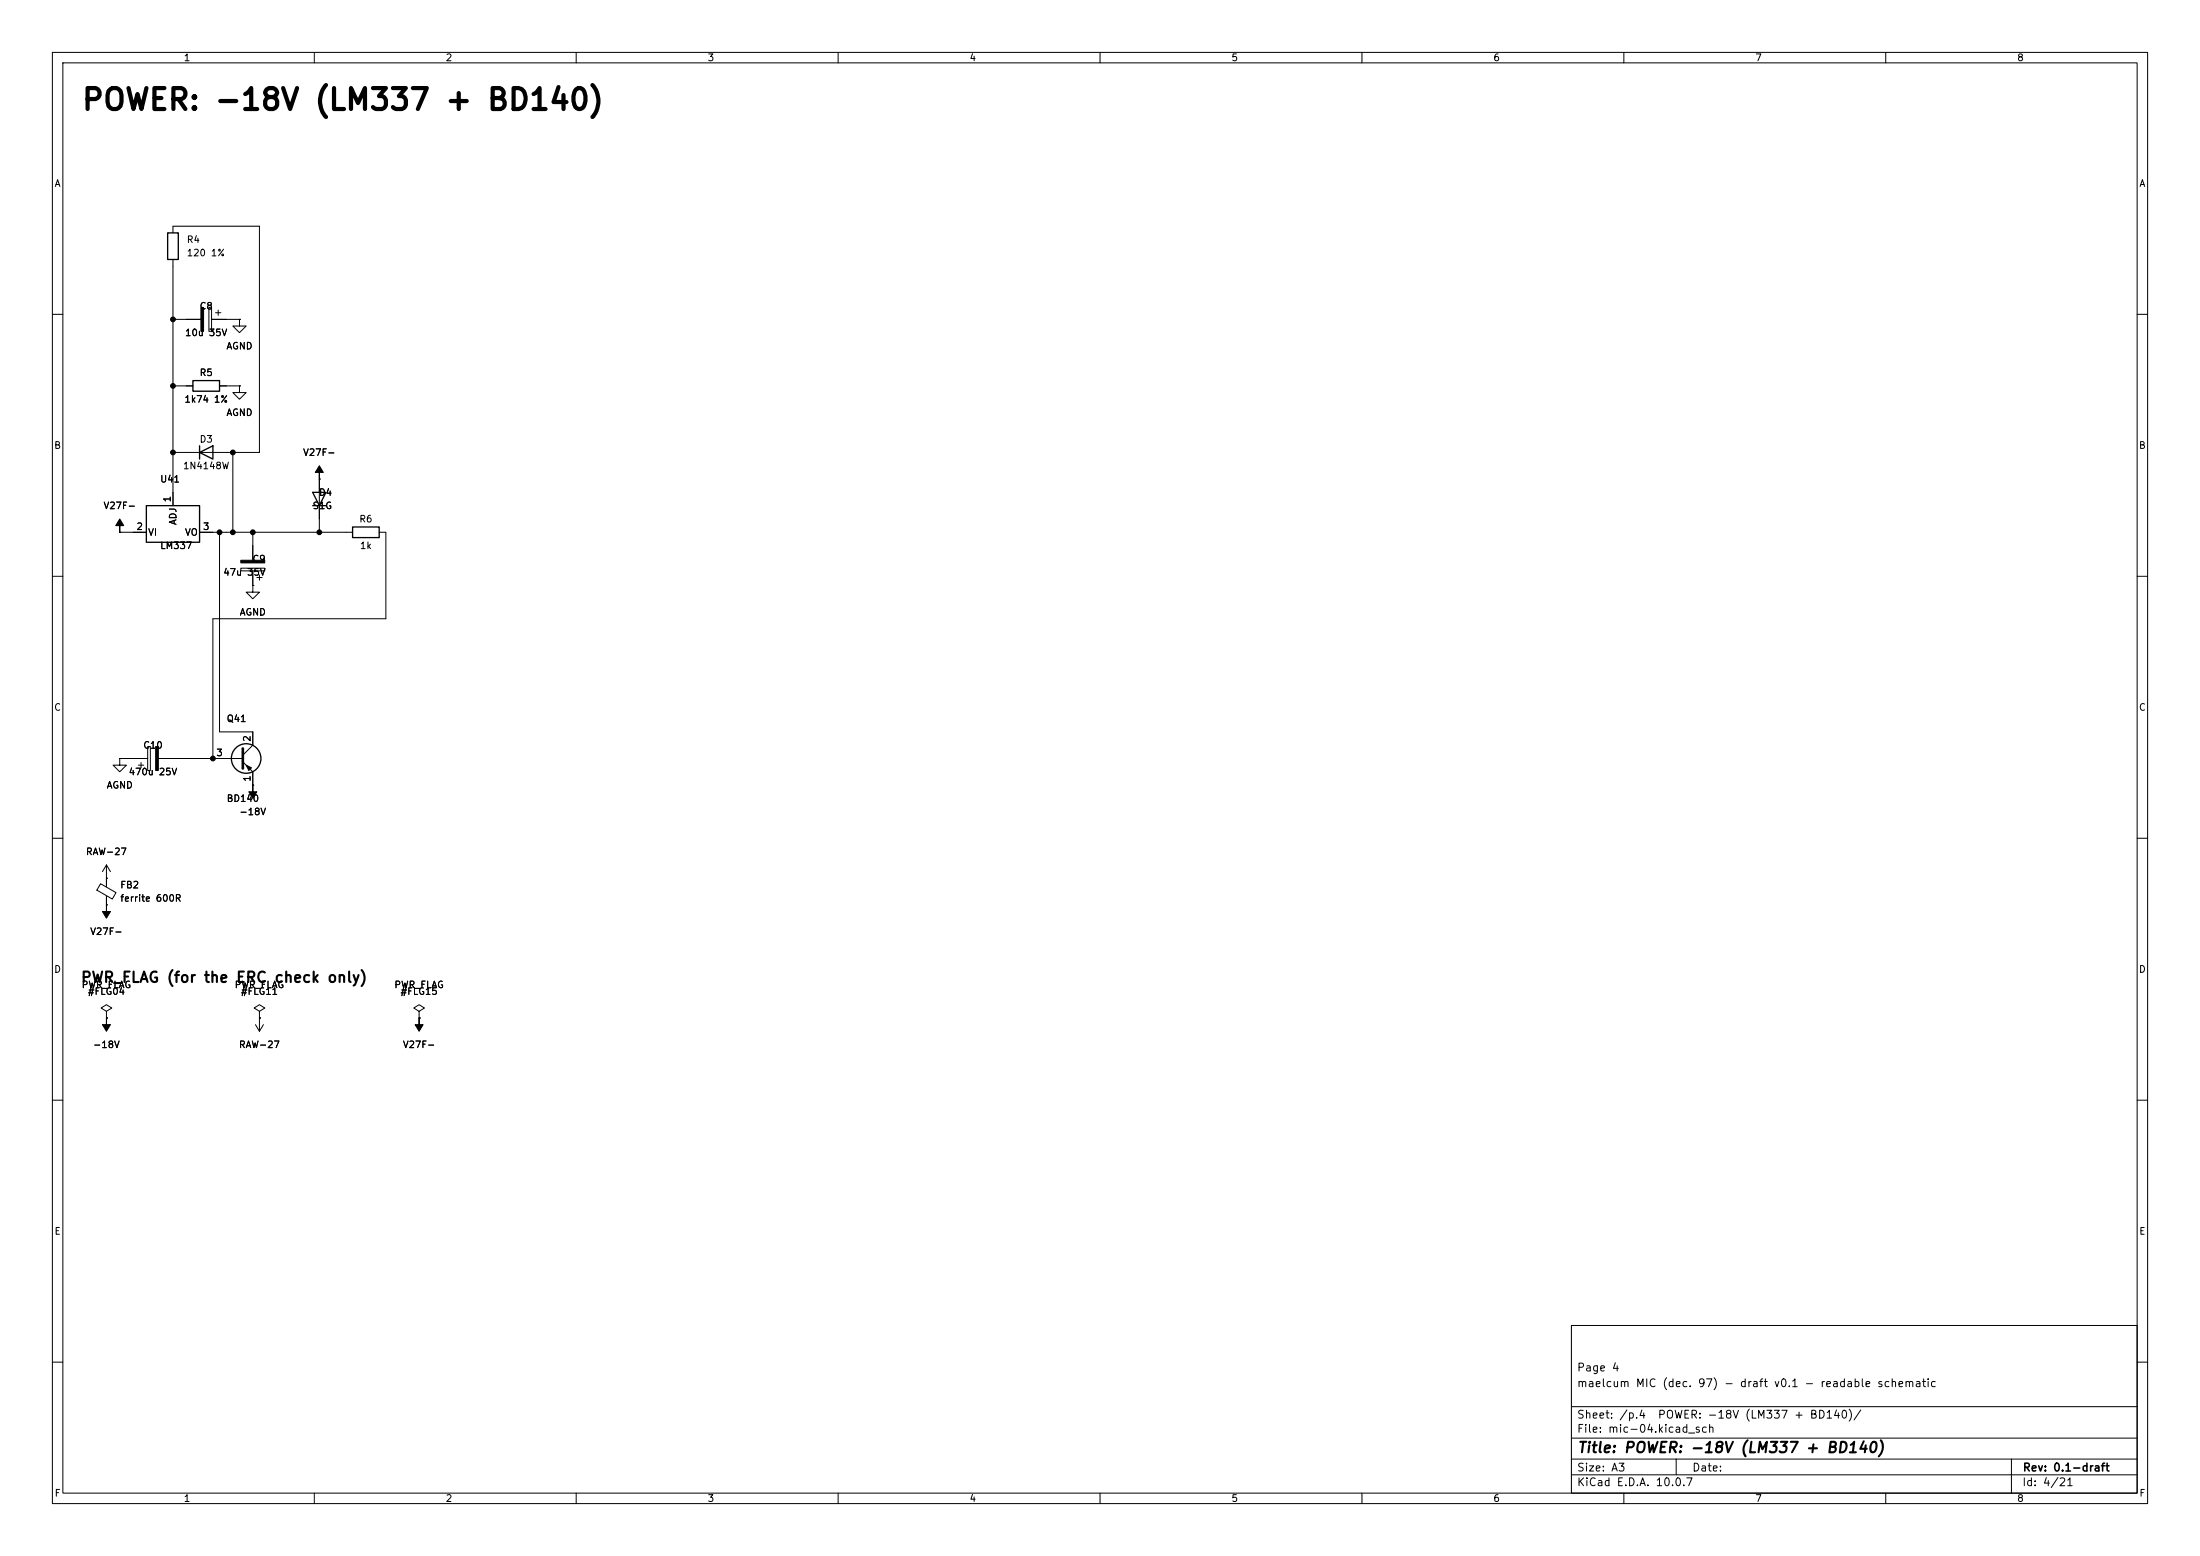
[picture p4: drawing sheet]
(kicad_sch
 (version 20260101)
 (generator "eeschema")
 (generator_version "10.0")
 (paper "A3")
 (title_block
  (title "POWER: -18V (LM337 + BD140)")
  (rev "0.1-draft")
  (comment 1 "maelcum MIC (dec. 97) - draft v0.1 - readable schematic")
  (comment 2 "Page 4"))
 (lib_symbols
  (symbol
   "Regulator_Linear:LM337_TO220"
   (pin_names
    (offset 0.254)) (exclude_from_sim no) (in_bom yes) (on_board yes)
   (in_pos_files yes)
   (duplicate_pin_numbers_are_jumpers no)
   (property
    "Reference"
    "U" (at -3.81 -3.175 0) (show_name no) (do_not_autoplace no) (effects (font (size 1.27 1.27))))
   (property
    "Value"
    "LM337_TO220" (at 0 -3.175 0) (show_name no) (do_not_autoplace no) (effects (font (size 1.27 1.27)) (justify left)))
   (property
    "Footprint"
    "Package_TO_SOT_THT:TO-220-3_Vertical" (at 0 -5.08 0) (show_name no) (do_not_autoplace no) (hide yes) (effects (font (size 1.27 1.27)
    (italic yes))))
   (property
    "Datasheet"
    "http://www.ti.com/lit/ds/symlink/lm337-n.pdf" (at 0 0 0) (show_name no) (do_not_autoplace no) (hide yes) (effects (font (size 1.27 1.27))))
   (property
    "Description"
    "Negative 1.5A 35V Adjustable Linear Regulator, TO-220" (at 0 0 0) (show_name no) (do_not_autoplace no) (hide yes) (effects (font (size 1.27 1.27))))
   (property
    "ki_keywords"
    "Adjustable Voltage Regulator 1.5A Negative" (at 0 0 0) (show_name no) (do_not_autoplace no) (hide yes) (effects (font (size 1.27 1.27))))
   (property
    "ki_fp_filters"
    "TO?220*" (at 0 0 0) (show_name no) (do_not_autoplace no) (hide yes) (effects (font (size 1.27 1.27))))
   (symbol
    "LM337_TO220_0_1"
    (rectangle (start -5.08 5.08) (end 5.08 -1.905) (stroke (width 0.254) (type default)) (fill (type background))))
   (symbol
    "LM337_TO220_1_1"
    (pin
    input
    line (at 0 7.62 270) (length 2.54) (name
    "ADJ" (effects (font (size 1.27 1.27)))) (number
    "1" (effects (font (size 1.27 1.27)))))
    (pin
    power_in
    line (at -7.62 0 0) (length 2.54) (name
    "VI" (effects (font (size 1.27 1.27)))) (number
    "2" (effects (font (size 1.27 1.27)))))
    (pin
    power_out
    line (at 7.62 0 180) (length 2.54) (name
    "VO" (effects (font (size 1.27 1.27)))) (number
    "3" (effects (font (size 1.27 1.27))))))
   (embedded_fonts no))
  (symbol
   "Diode:1N4148W"
   (pin_numbers (hide yes))
   (pin_names (hide yes)) (exclude_from_sim no) (in_bom yes) (on_board yes)
   (in_pos_files yes)
   (duplicate_pin_numbers_are_jumpers no)
   (property
    "Reference"
    "D" (at 0 2.54 0) (show_name no) (do_not_autoplace no) (effects (font (size 1.27 1.27))))
   (property
    "Value"
    "1N4148W" (at 0 -2.54 0) (show_name no) (do_not_autoplace no) (effects (font (size 1.27 1.27))))
   (property
    "Footprint"
    "Diode_SMD:D_SOD-123" (at 0 -4.445 0) (show_name no) (do_not_autoplace no) (hide yes) (effects (font (size 1.27 1.27))))
   (property
    "Datasheet"
    "https://www.vishay.com/docs/85748/1n4148w.pdf" (at 0 0 0) (show_name no) (do_not_autoplace no) (hide yes) (effects (font (size 1.27 1.27))))
   (property
    "Description"
    "75V 0.15A Fast Switching Diode, SOD-123" (at 0 0 0) (show_name no) (do_not_autoplace no) (hide yes) (effects (font (size 1.27 1.27))))
   (property
    "Sim.Device"
    "D" (at 0 0 0) (show_name no) (do_not_autoplace no) (hide yes) (effects (font (size 1.27 1.27))))
   (property
    "Sim.Pins"
    "1=K 2=A" (at 0 0 0) (show_name no) (do_not_autoplace no) (hide yes) (effects (font (size 1.27 1.27))))
   (property
    "ki_keywords"
    "diode" (at 0 0 0) (show_name no) (do_not_autoplace no) (hide yes) (effects (font (size 1.27 1.27))))
   (property
    "ki_fp_filters"
    "D*SOD?123*" (at 0 0 0) (show_name no) (do_not_autoplace no) (hide yes) (effects (font (size 1.27 1.27))))
   (symbol
    "1N4148W_0_1"
    (polyline (pts (xy -1.27 1.27) (xy -1.27 -1.27)) (stroke (width 0.254) (type default)) (fill (type none)))
    (polyline (pts (xy 1.27 1.27) (xy 1.27 -1.27) (xy -1.27 0) (xy 1.27 1.27)) (stroke (width 0.254) (type default)) (fill (type none)))
    (polyline (pts (xy 1.27 0) (xy -1.27 0)) (stroke (width 0) (type default)) (fill (type none))))
   (symbol
    "1N4148W_1_1"
    (pin
    passive
    line (at -3.81 0 0) (length 2.54) (name
    "K" (effects (font (size 1.27 1.27)))) (number
    "1" (effects (font (size 1.27 1.27)))))
    (pin
    passive
    line (at 3.81 0 180) (length 2.54) (name
    "A" (effects (font (size 1.27 1.27)))) (number
    "2" (effects (font (size 1.27 1.27))))))
   (embedded_fonts no))
  (symbol
   "Device:R"
   (pin_numbers (hide yes))
   (pin_names
    (offset 0)) (exclude_from_sim no) (in_bom yes) (on_board yes)
   (in_pos_files yes)
   (duplicate_pin_numbers_are_jumpers no)
   (property
    "Reference"
    "R" (at 2.032 0 90) (show_name no) (do_not_autoplace no) (effects (font (size 1.27 1.27))))
   (property
    "Value"
    "R" (at 0 0 90) (show_name no) (do_not_autoplace no) (effects (font (size 1.27 1.27))))
   (property
    "Footprint"
    "" (at -1.778 0 90) (show_name no) (do_not_autoplace no) (hide yes) (effects (font (size 1.27 1.27))))
   (property
    "Datasheet"
    "" (at 0 0 0) (show_name no) (do_not_autoplace no) (hide yes) (effects (font (size 1.27 1.27))))
   (property
    "Description"
    "Resistor" (at 0 0 0) (show_name no) (do_not_autoplace no) (hide yes) (effects (font (size 1.27 1.27))))
   (property
    "ki_keywords"
    "R res resistor" (at 0 0 0) (show_name no) (do_not_autoplace no) (hide yes) (effects (font (size 1.27 1.27))))
   (property
    "ki_fp_filters"
    "R_*" (at 0 0 0) (show_name no) (do_not_autoplace no) (hide yes) (effects (font (size 1.27 1.27))))
   (symbol
    "R_0_1"
    (rectangle (start -1.016 -2.54) (end 1.016 2.54) (stroke (width 0.254) (type default)) (fill (type none))))
   (symbol
    "R_1_1"
    (pin
    passive
    line (at 0 3.81 270) (length 1.27) (name
    "" (effects (font (size 1.27 1.27)))) (number
    "1" (effects (font (size 1.27 1.27)))))
    (pin
    passive
    line (at 0 -3.81 90) (length 1.27) (name
    "" (effects (font (size 1.27 1.27)))) (number
    "2" (effects (font (size 1.27 1.27))))))
   (embedded_fonts no))
  (symbol
   "Device:C_Polarized"
   (pin_numbers (hide yes))
   (pin_names
    (offset 0.254)) (exclude_from_sim no) (in_bom yes) (on_board yes)
   (in_pos_files yes)
   (duplicate_pin_numbers_are_jumpers no)
   (property
    "Reference"
    "C" (at 0.635 2.54 0) (show_name no) (do_not_autoplace no) (effects (font (size 1.27 1.27)) (justify left)))
   (property
    "Value"
    "C_Polarized" (at 0.635 -2.54 0) (show_name no) (do_not_autoplace no) (effects (font (size 1.27 1.27)) (justify left)))
   (property
    "Footprint"
    "" (at 0.9652 -3.81 0) (show_name no) (do_not_autoplace no) (hide yes) (effects (font (size 1.27 1.27))))
   (property
    "Datasheet"
    "" (at 0 0 0) (show_name no) (do_not_autoplace no) (hide yes) (effects (font (size 1.27 1.27))))
   (property
    "Description"
    "Polarized capacitor" (at 0 0 0) (show_name no) (do_not_autoplace no) (hide yes) (effects (font (size 1.27 1.27))))
   (property
    "ki_keywords"
    "cap capacitor" (at 0 0 0) (show_name no) (do_not_autoplace no) (hide yes) (effects (font (size 1.27 1.27))))
   (property
    "ki_fp_filters"
    "CP_*" (at 0 0 0) (show_name no) (do_not_autoplace no) (hide yes) (effects (font (size 1.27 1.27))))
   (symbol
    "C_Polarized_0_1"
    (rectangle (start -2.286 0.508) (end 2.286 1.016) (stroke (width 0) (type default)) (fill (type none)))
    (polyline (pts (xy -1.778 2.286) (xy -0.762 2.286)) (stroke (width 0) (type default)) (fill (type none)))
    (polyline (pts (xy -1.27 2.794) (xy -1.27 1.778)) (stroke (width 0) (type default)) (fill (type none)))
    (rectangle (start 2.286 -0.508) (end -2.286 -1.016) (stroke (width 0) (type default)) (fill (type outline))))
   (symbol
    "C_Polarized_1_1"
    (pin
    passive
    line (at 0 3.81 270) (length 2.794) (name
    "" (effects (font (size 1.27 1.27)))) (number
    "1" (effects (font (size 1.27 1.27)))))
    (pin
    passive
    line (at 0 -3.81 90) (length 2.794) (name
    "" (effects (font (size 1.27 1.27)))) (number
    "2" (effects (font (size 1.27 1.27))))))
   (embedded_fonts no))
  (symbol
   "power:GND"
   (power global)
   (pin_numbers (hide yes))
   (pin_names
    (offset 0) (hide yes)) (exclude_from_sim no) (in_bom yes) (on_board yes)
   (in_pos_files yes)
   (duplicate_pin_numbers_are_jumpers no)
   (property
    "Reference"
    "#PWR" (at 0 -6.35 0) (show_name no) (do_not_autoplace no) (hide yes) (effects (font (size 1.27 1.27))))
   (property
    "Value"
    "GND" (at 0 -3.81 0) (show_name no) (do_not_autoplace no) (effects (font (size 1.27 1.27))))
   (property
    "Footprint"
    "" (at 0 0 0) (show_name no) (do_not_autoplace no) (hide yes) (effects (font (size 1.27 1.27))))
   (property
    "Datasheet"
    "" (at 0 0 0) (show_name no) (do_not_autoplace no) (hide yes) (effects (font (size 1.27 1.27))))
   (property
    "Description"
    "Power symbol creates a global label with name \"GND\" , ground" (at 0 0 0) (show_name no) (do_not_autoplace no) (hide yes) (effects (font (size 1.27 1.27))))
   (property
    "ki_keywords"
    "global power" (at 0 0 0) (show_name no) (do_not_autoplace no) (hide yes) (effects (font (size 1.27 1.27))))
   (symbol
    "GND_0_1"
    (polyline (pts (xy 0 0) (xy 0 -1.27) (xy 1.27 -1.27) (xy 0 -2.54) (xy -1.27 -1.27) (xy 0 -1.27)) (stroke (width 0) (type default)) (fill (type none))))
   (symbol
    "GND_1_1"
    (pin
    power_in
    line (at 0 0 270) (length 0) (name
    "" (effects (font (size 1.27 1.27)))) (number
    "1" (effects (font (size 1.27 1.27))))))
   (embedded_fonts no))
  (symbol
   "power:-15V"
   (power global)
   (pin_numbers (hide yes))
   (pin_names
    (offset 0) (hide yes)) (exclude_from_sim no) (in_bom yes) (on_board yes)
   (in_pos_files yes)
   (duplicate_pin_numbers_are_jumpers no)
   (property
    "Reference"
    "#PWR" (at 0 -3.81 0) (show_name no) (do_not_autoplace no) (hide yes) (effects (font (size 1.27 1.27))))
   (property
    "Value"
    "-15V" (at 0 3.556 0) (show_name no) (do_not_autoplace no) (effects (font (size 1.27 1.27))))
   (property
    "Footprint"
    "" (at 0 0 0) (show_name no) (do_not_autoplace no) (hide yes) (effects (font (size 1.27 1.27))))
   (property
    "Datasheet"
    "" (at 0 0 0) (show_name no) (do_not_autoplace no) (hide yes) (effects (font (size 1.27 1.27))))
   (property
    "Description"
    "Power symbol creates a global label with name \"-15V\"" (at 0 0 0) (show_name no) (do_not_autoplace no) (hide yes) (effects (font (size 1.27 1.27))))
   (property
    "ki_keywords"
    "global power" (at 0 0 0) (show_name no) (do_not_autoplace no) (hide yes) (effects (font (size 1.27 1.27))))
   (symbol
    "-15V_0_0"
    (pin
    power_in
    line (at 0 0 90) (length 0) (name
    "" (effects (font (size 1.27 1.27)))) (number
    "1" (effects (font (size 1.27 1.27))))))
   (symbol
    "-15V_0_1"
    (polyline (pts (xy 0 0) (xy 0 1.27) (xy 0.762 1.27) (xy 0 2.54) (xy -0.762 1.27) (xy 0 1.27)) (stroke (width 0) (type default)) (fill (type outline))))
   (embedded_fonts no))
  (symbol
   "Device:D"
   (pin_numbers (hide yes))
   (pin_names
    (offset 1.016) (hide yes)) (exclude_from_sim no) (in_bom yes) (on_board yes)
   (in_pos_files yes)
   (duplicate_pin_numbers_are_jumpers no)
   (property
    "Reference"
    "D" (at 0 2.54 0) (show_name no) (do_not_autoplace no) (effects (font (size 1.27 1.27))))
   (property
    "Value"
    "D" (at 0 -2.54 0) (show_name no) (do_not_autoplace no) (effects (font (size 1.27 1.27))))
   (property
    "Footprint"
    "" (at 0 0 0) (show_name no) (do_not_autoplace no) (hide yes) (effects (font (size 1.27 1.27))))
   (property
    "Datasheet"
    "" (at 0 0 0) (show_name no) (do_not_autoplace no) (hide yes) (effects (font (size 1.27 1.27))))
   (property
    "Description"
    "Diode" (at 0 0 0) (show_name no) (do_not_autoplace no) (hide yes) (effects (font (size 1.27 1.27))))
   (property
    "Sim.Device"
    "D" (at 0 0 0) (show_name no) (do_not_autoplace no) (hide yes) (effects (font (size 1.27 1.27))))
   (property
    "Sim.Pins"
    "1=K 2=A" (at 0 0 0) (show_name no) (do_not_autoplace no) (hide yes) (effects (font (size 1.27 1.27))))
   (property
    "ki_keywords"
    "diode" (at 0 0 0) (show_name no) (do_not_autoplace no) (hide yes) (effects (font (size 1.27 1.27))))
   (property
    "ki_fp_filters"
    "TO-???* *_Diode_* *SingleDiode* D_*" (at 0 0 0) (show_name no) (do_not_autoplace no) (hide yes) (effects (font (size 1.27 1.27))))
   (symbol
    "D_0_1"
    (polyline (pts (xy -1.27 1.27) (xy -1.27 -1.27)) (stroke (width 0.254) (type default)) (fill (type none)))
    (polyline (pts (xy 1.27 1.27) (xy 1.27 -1.27) (xy -1.27 0) (xy 1.27 1.27)) (stroke (width 0.254) (type default)) (fill (type none)))
    (polyline (pts (xy 1.27 0) (xy -1.27 0)) (stroke (width 0) (type default)) (fill (type none))))
   (symbol
    "D_1_1"
    (pin
    passive
    line (at -3.81 0 0) (length 2.54) (name
    "K" (effects (font (size 1.27 1.27)))) (number
    "1" (effects (font (size 1.27 1.27)))))
    (pin
    passive
    line (at 3.81 0 180) (length 2.54) (name
    "A" (effects (font (size 1.27 1.27)))) (number
    "2" (effects (font (size 1.27 1.27))))))
   (embedded_fonts no))
  (symbol
   "Transistor_BJT:BD140"
   (pin_names
    (offset 0) (hide yes)) (exclude_from_sim no) (in_bom yes) (on_board yes)
   (in_pos_files yes)
   (duplicate_pin_numbers_are_jumpers no)
   (property
    "Reference"
    "Q" (at 5.08 1.905 0) (show_name no) (do_not_autoplace no) (effects (font (size 1.27 1.27)) (justify left)))
   (property
    "Value"
    "BD140" (at 5.08 0 0) (show_name no) (do_not_autoplace no) (effects (font (size 1.27 1.27)) (justify left)))
   (property
    "Footprint"
    "Package_TO_SOT_THT:TO-126-3_Vertical" (at 5.08 -1.905 0) (show_name no) (do_not_autoplace no) (hide yes) (effects (font (size 1.27 1.27)
    (italic yes)) (justify left)))
   (property
    "Datasheet"
    "http://www.st.com/internet/com/TECHNICAL_RESOURCES/TECHNICAL_LITERATURE/DATASHEET/CD00001225.pdf" (at 0 0 0) (show_name no) (do_not_autoplace no) (hide yes) (effects (font (size 1.27 1.27)) (justify left)))
   (property
    "Description"
    "1.5A Ic, 80V Vce, Low Voltage Transistor, TO-126" (at 0 0 0) (show_name no) (do_not_autoplace no) (hide yes) (effects (font (size 1.27 1.27))))
   (property
    "Sim.Device"
    "PNP" (at 0 0 0) (show_name no) (do_not_autoplace no) (hide yes) (effects (font (size 1.27 1.27))))
   (property
    "Sim.Pins"
    "1=E 2=C 3=B" (at 0 0 0) (show_name no) (do_not_autoplace no) (hide yes) (effects (font (size 1.27 1.27))))
   (property
    "ki_keywords"
    "Low Voltage Transistor" (at 0 0 0) (show_name no) (do_not_autoplace no) (hide yes) (effects (font (size 1.27 1.27))))
   (symbol
    "BD140_0_1"
    (polyline (pts (xy -2.54 0) (xy 0.635 0)) (stroke (width 0) (type default)) (fill (type none)))
    (polyline (pts (xy 0.635 1.905) (xy 0.635 -1.905)) (stroke (width 0.508) (type default)) (fill (type none)))
    (polyline (pts (xy 0.635 0.635) (xy 2.54 2.54)) (stroke (width 0) (type default)) (fill (type none)))
    (polyline (pts (xy 0.635 -0.635) (xy 2.54 -2.54)) (stroke (width 0) (type default)) (fill (type none)))
    (circle (center 1.27 0) (radius 2.8194) (stroke (width 0.254) (type default)) (fill (type none)))
    (polyline (pts (xy 2.286 -1.778) (xy 1.778 -2.286) (xy 1.27 -1.27) (xy 2.286 -1.778)) (stroke (width 0) (type default)) (fill (type outline))))
   (symbol
    "BD140_1_1"
    (pin
    passive
    line (at 2.54 -5.08 90) (length 2.54) (name
    "E" (effects (font (size 1.27 1.27)))) (number
    "1" (effects (font (size 1.27 1.27)))))
    (pin
    passive
    line (at 2.54 5.08 270) (length 2.54) (name
    "C" (effects (font (size 1.27 1.27)))) (number
    "2" (effects (font (size 1.27 1.27)))))
    (pin
    input
    line (at -5.08 0 0) (length 2.54) (name
    "B" (effects (font (size 1.27 1.27)))) (number
    "3" (effects (font (size 1.27 1.27))))))
   (embedded_fonts no)
   (property
    "ki_fp_filters"
    "TO?126*" (at 0 0 0) (show_name no) (do_not_autoplace no) (hide yes) (effects (font (size 1.27 1.27)))))
  (symbol
   "Device:FerriteBead_Small"
   (pin_numbers (hide yes))
   (pin_names
    (offset 0)) (exclude_from_sim no) (in_bom yes) (on_board yes)
   (in_pos_files yes)
   (duplicate_pin_numbers_are_jumpers no)
   (property
    "Reference"
    "FB" (at 1.905 1.27 0) (show_name no) (do_not_autoplace no) (effects (font (size 1.27 1.27)) (justify left)))
   (property
    "Value"
    "FerriteBead_Small" (at 1.905 -1.27 0) (show_name no) (do_not_autoplace no) (effects (font (size 1.27 1.27)) (justify left)))
   (property
    "Footprint"
    "" (at -1.778 0 90) (show_name no) (do_not_autoplace no) (hide yes) (effects (font (size 1.27 1.27))))
   (property
    "Datasheet"
    "" (at 0 0 0) (show_name no) (do_not_autoplace no) (hide yes) (effects (font (size 1.27 1.27))))
   (property
    "Description"
    "Ferrite bead, small symbol" (at 0 0 0) (show_name no) (do_not_autoplace no) (hide yes) (effects (font (size 1.27 1.27))))
   (property
    "ki_keywords"
    "L ferrite bead inductor filter" (at 0 0 0) (show_name no) (do_not_autoplace no) (hide yes) (effects (font (size 1.27 1.27))))
   (property
    "ki_fp_filters"
    "Inductor_* L_* *Ferrite*" (at 0 0 0) (show_name no) (do_not_autoplace no) (hide yes) (effects (font (size 1.27 1.27))))
   (symbol
    "FerriteBead_Small_0_1"
    (polyline (pts (xy -1.8288 0.2794) (xy -1.1176 1.4986) (xy 1.8288 -0.2032) (xy 1.1176 -1.4224) (xy -1.8288 0.2794)) (stroke (width 0) (type default)) (fill (type none)))
    (polyline (pts (xy 0 0.889) (xy 0 1.2954)) (stroke (width 0) (type default)) (fill (type none)))
    (polyline (pts (xy 0 -1.27) (xy 0 -0.7874)) (stroke (width 0) (type default)) (fill (type none))))
   (symbol
    "FerriteBead_Small_1_1"
    (pin
    passive
    line (at 0 2.54 270) (length 1.27) (name
    "" (effects (font (size 1.27 1.27)))) (number
    "1" (effects (font (size 1.27 1.27)))))
    (pin
    passive
    line (at 0 -2.54 90) (length 1.27) (name
    "" (effects (font (size 1.27 1.27)))) (number
    "2" (effects (font (size 1.27 1.27))))))
   (embedded_fonts no))
  (symbol
   "power:+15V"
   (power global)
   (pin_numbers (hide yes))
   (pin_names
    (offset 0) (hide yes)) (exclude_from_sim no) (in_bom yes) (on_board yes)
   (in_pos_files yes)
   (duplicate_pin_numbers_are_jumpers no)
   (property
    "Reference"
    "#PWR" (at 0 -3.81 0) (show_name no) (do_not_autoplace no) (hide yes) (effects (font (size 1.27 1.27))))
   (property
    "Value"
    "+15V" (at 0 3.556 0) (show_name no) (do_not_autoplace no) (effects (font (size 1.27 1.27))))
   (property
    "Footprint"
    "" (at 0 0 0) (show_name no) (do_not_autoplace no) (hide yes) (effects (font (size 1.27 1.27))))
   (property
    "Datasheet"
    "" (at 0 0 0) (show_name no) (do_not_autoplace no) (hide yes) (effects (font (size 1.27 1.27))))
   (property
    "Description"
    "Power symbol creates a global label with name \"+15V\"" (at 0 0 0) (show_name no) (do_not_autoplace no) (hide yes) (effects (font (size 1.27 1.27))))
   (property
    "ki_keywords"
    "global power" (at 0 0 0) (show_name no) (do_not_autoplace no) (hide yes) (effects (font (size 1.27 1.27))))
   (symbol
    "+15V_0_1"
    (polyline (pts (xy -0.762 1.27) (xy 0 2.54)) (stroke (width 0) (type default)) (fill (type none)))
    (polyline (pts (xy 0 2.54) (xy 0.762 1.27)) (stroke (width 0) (type default)) (fill (type none)))
    (polyline (pts (xy 0 0) (xy 0 2.54)) (stroke (width 0) (type default)) (fill (type none))))
   (symbol
    "+15V_1_1"
    (pin
    power_in
    line (at 0 0 90) (length 0) (name
    "" (effects (font (size 1.27 1.27)))) (number
    "1" (effects (font (size 1.27 1.27))))))
   (embedded_fonts no))
  (symbol
   "power:PWR_FLAG"
   (power global)
   (pin_numbers (hide yes))
   (pin_names
    (offset 0) (hide yes)) (exclude_from_sim no) (in_bom yes) (on_board yes)
   (in_pos_files yes)
   (duplicate_pin_numbers_are_jumpers no)
   (property
    "Reference"
    "#FLG" (at 0 1.905 0) (show_name no) (do_not_autoplace no) (hide yes) (effects (font (size 1.27 1.27))))
   (property
    "Value"
    "PWR_FLAG" (at 0 3.81 0) (show_name no) (do_not_autoplace no) (effects (font (size 1.27 1.27))))
   (property
    "Footprint"
    "" (at 0 0 0) (show_name no) (do_not_autoplace no) (hide yes) (effects (font (size 1.27 1.27))))
   (property
    "Datasheet"
    "" (at 0 0 0) (show_name no) (do_not_autoplace no) (hide yes) (effects (font (size 1.27 1.27))))
   (property
    "Description"
    "Special symbol for telling ERC where power comes from" (at 0 0 0) (show_name no) (do_not_autoplace no) (hide yes) (effects (font (size 1.27 1.27))))
   (property
    "ki_keywords"
    "flag power" (at 0 0 0) (show_name no) (do_not_autoplace no) (hide yes) (effects (font (size 1.27 1.27))))
   (symbol
    "PWR_FLAG_0_0"
    (pin
    power_out
    line (at 0 0 90) (length 0) (name
    "" (effects (font (size 1.27 1.27)))) (number
    "1" (effects (font (size 1.27 1.27))))))
   (symbol
    "PWR_FLAG_0_1"
    (polyline (pts (xy 0 0) (xy 0 1.27) (xy -1.016 1.905) (xy 0 2.54) (xy 1.016 1.905) (xy 0 1.27)) (stroke (width 0) (type default)) (fill (type none))))
   (embedded_fonts no)))
 (text
  "POWER: -18V (LM337 + BD140)"
  (exclude_from_sim no)
  (at 15.24 21.59 0)
  (effects (font (size 4 4)
    (bold yes)) (justify left bottom)))
 (symbol
  (lib_id "Regulator_Linear:LM337_TO220")
  (at 33.02 101.6 0)
  (unit 1)
  (body_style 1)
  (exclude_from_sim no)
  (in_bom yes)
  (on_board yes)
  (dnp no)
  (property
   "Reference"
   "U41" (at 30.48 91.44 0) (effects (font (size 1.27 1.27)) (justify left)))
  (property
   "Value"
   "LM337" (at 30.48 104.14 0) (effects (font (size 1.27 1.27)) (justify left)))
  (property
   "Footprint"
   "Package_TO_SOT_THT:TO-220-3_Vertical" (at 33.02 101.6 0) (effects (font (size 1.27 1.27)) (justify left) (hide yes)))
  (property
   "Datasheet"
   "" (at 33.02 101.6 0) (effects (font (size 1.27 1.27)) (justify left) (hide yes)))
  (pin
   "1")
  (pin
   "2")
  (pin
   "3")
  (instances (project
    "mic" (path
    "/5cabb6df-eb66-5854-b013-2a2de3529069/ba9ad412-e55a-529a-8321-151996bce533" (reference "U41") (unit 1)))))
 (wire
  (pts (xy 33.02 93.98) (xy 33.02 91.44))
  (stroke (width 0) (type default)))
 (symbol
  (lib_id "Diode:1N4148W")
  (at 39.37 86.36 0)
  (unit 1)
  (body_style 1)
  (exclude_from_sim no)
  (in_bom yes)
  (on_board yes)
  (dnp no)
  (property
   "Reference"
   "D3" (at 39.37 83.82 0) (effects (font (size 1.27 1.27))))
  (property
   "Value"
   "1N4148W" (at 39.37 88.9 0) (effects (font (size 1.27 1.27))))
  (property
   "Footprint"
   "Diode_SMD:D_SOD-123" (at 39.37 86.36 0) (effects (font (size 1.27 1.27)) (justify left) (hide yes)))
  (property
   "Datasheet"
   "" (at 39.37 86.36 0) (effects (font (size 1.27 1.27)) (justify left) (hide yes)))
  (pin
   "1")
  (pin
   "2")
  (instances (project
    "mic" (path
    "/5cabb6df-eb66-5854-b013-2a2de3529069/ba9ad412-e55a-529a-8321-151996bce533" (reference "D3") (unit 1)))))
 (symbol
  (lib_id "Device:R")
  (at 39.37 73.66 90)
  (unit 1)
  (body_style 1)
  (exclude_from_sim no)
  (in_bom yes)
  (on_board yes)
  (dnp no)
  (property
   "Reference"
   "R5" (at 39.37 71.12 90) (effects (font (size 1.27 1.27))))
  (property
   "Value"
   "1k74 1%" (at 39.37 76.2 90) (effects (font (size 1.27 1.27))))
  (property
   "Footprint"
   "Resistor_SMD:R_0805_2012Metric" (at 39.37 73.66 0) (effects (font (size 1.27 1.27)) (justify left) (hide yes)))
  (property
   "Datasheet"
   "" (at 39.37 73.66 0) (effects (font (size 1.27 1.27)) (justify left) (hide yes)))
  (pin
   "1")
  (pin
   "2")
  (instances (project
    "mic" (path
    "/5cabb6df-eb66-5854-b013-2a2de3529069/ba9ad412-e55a-529a-8321-151996bce533" (reference "R5") (unit 1)))))
 (symbol
  (lib_id "Device:C_Polarized")
  (at 39.37 60.96 270)
  (unit 1)
  (body_style 1)
  (exclude_from_sim no)
  (in_bom yes)
  (on_board yes)
  (dnp no)
  (property
   "Reference"
   "C8" (at 39.37 58.42 90) (effects (font (size 1.27 1.27))))
  (property
   "Value"
   "10u 35V" (at 39.37 63.5 90) (effects (font (size 1.27 1.27))))
  (property
   "Footprint"
   "Capacitor_THT:CP_Radial_D5.0mm_P2.00mm" (at 39.37 60.96 0) (effects (font (size 1.27 1.27)) (justify left) (hide yes)))
  (property
   "Datasheet"
   "" (at 39.37 60.96 0) (effects (font (size 1.27 1.27)) (justify left) (hide yes)))
  (pin
   "1")
  (pin
   "2")
  (instances (project
    "mic" (path
    "/5cabb6df-eb66-5854-b013-2a2de3529069/ba9ad412-e55a-529a-8321-151996bce533" (reference "C8") (unit 1)))))
 (symbol
  (lib_id "Device:R")
  (at 33.02 46.99 0)
  (unit 1)
  (body_style 1)
  (exclude_from_sim no)
  (in_bom yes)
  (on_board yes)
  (dnp no)
  (property
   "Reference"
   "R4" (at 35.56 45.72 0) (effects (font (size 1.27 1.27)) (justify left)))
  (property
   "Value"
   "120 1%" (at 35.56 48.26 0) (effects (font (size 1.27 1.27)) (justify left)))
  (property
   "Footprint"
   "Resistor_SMD:R_0805_2012Metric" (at 33.02 46.99 0) (effects (font (size 1.27 1.27)) (justify left) (hide yes)))
  (property
   "Datasheet"
   "" (at 33.02 46.99 0) (effects (font (size 1.27 1.27)) (justify left) (hide yes)))
  (pin
   "1")
  (pin
   "2")
  (instances (project
    "mic" (path
    "/5cabb6df-eb66-5854-b013-2a2de3529069/ba9ad412-e55a-529a-8321-151996bce533" (reference "R4") (unit 1)))))
 (wire
  (pts (xy 33.02 91.44) (xy 33.02 86.36))
  (stroke (width 0) (type default)))
 (wire
  (pts (xy 33.02 86.36) (xy 35.56 86.36))
  (stroke (width 0) (type default)))
 (wire
  (pts (xy 33.02 86.36) (xy 33.02 73.66))
  (stroke (width 0) (type default)))
 (wire
  (pts (xy 33.02 73.66) (xy 35.56 73.66))
  (stroke (width 0) (type default)))
 (wire
  (pts (xy 33.02 73.66) (xy 33.02 60.96))
  (stroke (width 0) (type default)))
 (wire
  (pts (xy 33.02 60.96) (xy 35.56 60.96))
  (stroke (width 0) (type default)))
 (wire
  (pts (xy 33.02 60.96) (xy 33.02 50.8))
  (stroke (width 0) (type default)))
 (junction
  (at 33.02 86.36)
  (diameter 0)
  (color 0 0 0 0))
 (junction
  (at 33.02 73.66)
  (diameter 0)
  (color 0 0 0 0))
 (junction
  (at 33.02 60.96)
  (diameter 0)
  (color 0 0 0 0))
 (wire
  (pts (xy 43.18 73.66) (xy 45.72 73.66))
  (stroke (width 0) (type default)))
 (symbol
  (lib_id "power:GND")
  (at 45.72 73.66 0)
  (unit 1)
  (body_style 1)
  (exclude_from_sim no)
  (in_bom yes)
  (on_board yes)
  (dnp no)
  (property
   "Reference"
   "#PWR001" (at 45.72 73.66 0) (effects (font (size 1.27 1.27)) (justify left) (hide yes)))
  (property
   "Value"
   "AGND" (at 45.72 78.74 0) (effects (font (size 1.27 1.27))))
  (property
   "Footprint"
   "" (at 45.72 73.66 0) (effects (font (size 1.27 1.27)) (justify left) (hide yes)))
  (property
   "Datasheet"
   "" (at 45.72 73.66 0) (effects (font (size 1.27 1.27)) (justify left) (hide yes)))
  (pin
   "1")
  (instances (project
    "mic" (path
    "/5cabb6df-eb66-5854-b013-2a2de3529069/ba9ad412-e55a-529a-8321-151996bce533" (reference "#PWR001") (unit 1)))))
 (wire
  (pts (xy 43.18 60.96) (xy 45.72 60.96))
  (stroke (width 0) (type default)))
 (symbol
  (lib_id "power:GND")
  (at 45.72 60.96 0)
  (unit 1)
  (body_style 1)
  (exclude_from_sim no)
  (in_bom yes)
  (on_board yes)
  (dnp no)
  (property
   "Reference"
   "#PWR002" (at 45.72 60.96 0) (effects (font (size 1.27 1.27)) (justify left) (hide yes)))
  (property
   "Value"
   "AGND" (at 45.72 66.04 0) (effects (font (size 1.27 1.27))))
  (property
   "Footprint"
   "" (at 45.72 60.96 0) (effects (font (size 1.27 1.27)) (justify left) (hide yes)))
  (property
   "Datasheet"
   "" (at 45.72 60.96 0) (effects (font (size 1.27 1.27)) (justify left) (hide yes)))
  (pin
   "1")
  (instances (project
    "mic" (path
    "/5cabb6df-eb66-5854-b013-2a2de3529069/ba9ad412-e55a-529a-8321-151996bce533" (reference "#PWR002") (unit 1)))))
 (wire
  (pts (xy 25.4 101.6) (xy 22.86 101.6))
  (stroke (width 0) (type default)))
 (symbol
  (lib_id "power:-15V")
  (at 22.86 101.6 0)
  (unit 1)
  (body_style 1)
  (exclude_from_sim no)
  (in_bom yes)
  (on_board yes)
  (dnp no)
  (property
   "Reference"
   "#PWR003" (at 22.86 101.6 0) (effects (font (size 1.27 1.27)) (justify left) (hide yes)))
  (property
   "Value"
   "V27F-" (at 22.86 96.52 0) (effects (font (size 1.27 1.27))))
  (property
   "Footprint"
   "" (at 22.86 101.6 0) (effects (font (size 1.27 1.27)) (justify left) (hide yes)))
  (property
   "Datasheet"
   "" (at 22.86 101.6 0) (effects (font (size 1.27 1.27)) (justify left) (hide yes)))
  (pin
   "1")
  (instances (project
    "mic" (path
    "/5cabb6df-eb66-5854-b013-2a2de3529069/ba9ad412-e55a-529a-8321-151996bce533" (reference "#PWR003") (unit 1)))))
 (wire
  (pts (xy 40.64 101.6) (xy 43.18 101.6))
  (stroke (width 0) (type default)))
 (symbol
  (lib_id "Device:C_Polarized")
  (at 48.26 107.95 180)
  (unit 1)
  (body_style 1)
  (exclude_from_sim no)
  (in_bom yes)
  (on_board yes)
  (dnp no)
  (property
   "Reference"
   "C9" (at 50.8 106.68 0) (effects (font (size 1.27 1.27)) (justify left)))
  (property
   "Value"
   "47u 35V" (at 50.8 109.22 0) (effects (font (size 1.27 1.27)) (justify left)))
  (property
   "Footprint"
   "Capacitor_THT:CP_Radial_D6.3mm_P2.50mm" (at 48.26 107.95 0) (effects (font (size 1.27 1.27)) (justify left) (hide yes)))
  (property
   "Datasheet"
   "" (at 48.26 107.95 0) (effects (font (size 1.27 1.27)) (justify left) (hide yes)))
  (pin
   "1")
  (pin
   "2")
  (instances (project
    "mic" (path
    "/5cabb6df-eb66-5854-b013-2a2de3529069/ba9ad412-e55a-529a-8321-151996bce533" (reference "C9") (unit 1)))))
 (symbol
  (lib_id "Device:D")
  (at 60.96 95.25 90)
  (unit 1)
  (body_style 1)
  (exclude_from_sim no)
  (in_bom yes)
  (on_board yes)
  (dnp no)
  (property
   "Reference"
   "D4" (at 63.5 93.98 90) (effects (font (size 1.27 1.27)) (justify left)))
  (property
   "Value"
   "S1G" (at 63.5 96.52 90) (effects (font (size 1.27 1.27)) (justify left)))
  (property
   "Footprint"
   "Diode_SMD:D_SMA" (at 60.96 95.25 0) (effects (font (size 1.27 1.27)) (justify left) (hide yes)))
  (property
   "Datasheet"
   "" (at 60.96 95.25 0) (effects (font (size 1.27 1.27)) (justify left) (hide yes)))
  (pin
   "1")
  (pin
   "2")
  (instances (project
    "mic" (path
    "/5cabb6df-eb66-5854-b013-2a2de3529069/ba9ad412-e55a-529a-8321-151996bce533" (reference "D4") (unit 1)))))
 (symbol
  (lib_id "Device:R")
  (at 69.85 101.6 90)
  (unit 1)
  (body_style 1)
  (exclude_from_sim no)
  (in_bom yes)
  (on_board yes)
  (dnp no)
  (property
   "Reference"
   "R6" (at 69.85 99.06 90) (effects (font (size 1.27 1.27))))
  (property
   "Value"
   "1k" (at 69.85 104.14 90) (effects (font (size 1.27 1.27))))
  (property
   "Footprint"
   "Resistor_SMD:R_0805_2012Metric" (at 69.85 101.6 0) (effects (font (size 1.27 1.27)) (justify left) (hide yes)))
  (property
   "Datasheet"
   "" (at 69.85 101.6 0) (effects (font (size 1.27 1.27)) (justify left) (hide yes)))
  (pin
   "1")
  (pin
   "2")
  (instances (project
    "mic" (path
    "/5cabb6df-eb66-5854-b013-2a2de3529069/ba9ad412-e55a-529a-8321-151996bce533" (reference "R6") (unit 1)))))
 (wire
  (pts (xy 43.18 101.6) (xy 48.26 101.6))
  (stroke (width 0) (type default)))
 (wire
  (pts (xy 48.26 101.6) (xy 48.26 104.14))
  (stroke (width 0) (type default)))
 (wire
  (pts (xy 48.26 101.6) (xy 60.96 101.6))
  (stroke (width 0) (type default)))
 (wire
  (pts (xy 60.96 101.6) (xy 60.96 99.06))
  (stroke (width 0) (type default)))
 (wire
  (pts (xy 60.96 101.6) (xy 66.04 101.6))
  (stroke (width 0) (type default)))
 (junction
  (at 48.26 101.6)
  (diameter 0)
  (color 0 0 0 0))
 (junction
  (at 60.96 101.6)
  (diameter 0)
  (color 0 0 0 0))
 (symbol
  (lib_id "power:GND")
  (at 48.26 111.76 0)
  (unit 1)
  (body_style 1)
  (exclude_from_sim no)
  (in_bom yes)
  (on_board yes)
  (dnp no)
  (property
   "Reference"
   "#PWR004" (at 48.26 111.76 0) (effects (font (size 1.27 1.27)) (justify left) (hide yes)))
  (property
   "Value"
   "AGND" (at 48.26 116.84 0) (effects (font (size 1.27 1.27))))
  (property
   "Footprint"
   "" (at 48.26 111.76 0) (effects (font (size 1.27 1.27)) (justify left) (hide yes)))
  (property
   "Datasheet"
   "" (at 48.26 111.76 0) (effects (font (size 1.27 1.27)) (justify left) (hide yes)))
  (pin
   "1")
  (instances (project
    "mic" (path
    "/5cabb6df-eb66-5854-b013-2a2de3529069/ba9ad412-e55a-529a-8321-151996bce533" (reference "#PWR004") (unit 1)))))
 (symbol
  (lib_id "power:-15V")
  (at 60.96 91.44 0)
  (unit 1)
  (body_style 1)
  (exclude_from_sim no)
  (in_bom yes)
  (on_board yes)
  (dnp no)
  (property
   "Reference"
   "#PWR005" (at 60.96 91.44 0) (effects (font (size 1.27 1.27)) (justify left) (hide yes)))
  (property
   "Value"
   "V27F-" (at 60.96 86.36 0) (effects (font (size 1.27 1.27))))
  (property
   "Footprint"
   "" (at 60.96 91.44 0) (effects (font (size 1.27 1.27)) (justify left) (hide yes)))
  (property
   "Datasheet"
   "" (at 60.96 91.44 0) (effects (font (size 1.27 1.27)) (justify left) (hide yes)))
  (pin
   "1")
  (instances (project
    "mic" (path
    "/5cabb6df-eb66-5854-b013-2a2de3529069/ba9ad412-e55a-529a-8321-151996bce533" (reference "#PWR005") (unit 1)))))
 (symbol
  (lib_id "Transistor_BJT:BD140")
  (at 45.72 144.78 0)
  (unit 1)
  (body_style 1)
  (exclude_from_sim no)
  (in_bom yes)
  (on_board yes)
  (dnp no)
  (property
   "Reference"
   "Q41" (at 43.18 137.16 0) (effects (font (size 1.27 1.27)) (justify left)))
  (property
   "Value"
   "BD140" (at 43.18 152.4 0) (effects (font (size 1.27 1.27)) (justify left)))
  (property
   "Footprint"
   "Package_TO_SOT_THT:TO-126-3_Vertical" (at 45.72 144.78 0) (effects (font (size 1.27 1.27)) (justify left) (hide yes)))
  (property
   "Datasheet"
   "" (at 45.72 144.78 0) (effects (font (size 1.27 1.27)) (justify left) (hide yes)))
  (pin
   "1")
  (pin
   "2")
  (pin
   "3")
  (instances (project
    "mic" (path
    "/5cabb6df-eb66-5854-b013-2a2de3529069/ba9ad412-e55a-529a-8321-151996bce533" (reference "Q41") (unit 1)))))
 (symbol
  (lib_id "power:-15V")
  (at 48.26 149.86 180)
  (unit 1)
  (body_style 1)
  (exclude_from_sim no)
  (in_bom yes)
  (on_board yes)
  (dnp no)
  (property
   "Reference"
   "#PWR006" (at 48.26 149.86 0) (effects (font (size 1.27 1.27)) (justify left) (hide yes)))
  (property
   "Value"
   "-18V" (at 48.26 154.94 0) (effects (font (size 1.27 1.27))))
  (property
   "Footprint"
   "" (at 48.26 149.86 0) (effects (font (size 1.27 1.27)) (justify left) (hide yes)))
  (property
   "Datasheet"
   "" (at 48.26 149.86 0) (effects (font (size 1.27 1.27)) (justify left) (hide yes)))
  (pin
   "1")
  (instances (project
    "mic" (path
    "/5cabb6df-eb66-5854-b013-2a2de3529069/ba9ad412-e55a-529a-8321-151996bce533" (reference "#PWR006") (unit 1)))))
 (wire
  (pts (xy 40.64 144.78) (xy 38.1 144.78))
  (stroke (width 0) (type default)))
 (symbol
  (lib_id "Device:C_Polarized")
  (at 29.21 144.78 90)
  (unit 1)
  (body_style 1)
  (exclude_from_sim no)
  (in_bom yes)
  (on_board yes)
  (dnp no)
  (property
   "Reference"
   "C10" (at 29.21 142.24 90) (effects (font (size 1.27 1.27))))
  (property
   "Value"
   "470u 25V" (at 29.21 147.32 90) (effects (font (size 1.27 1.27))))
  (property
   "Footprint"
   "Capacitor_THT:CP_Radial_D8.0mm_P3.50mm" (at 29.21 144.78 0) (effects (font (size 1.27 1.27)) (justify left) (hide yes)))
  (property
   "Datasheet"
   "" (at 29.21 144.78 0) (effects (font (size 1.27 1.27)) (justify left) (hide yes)))
  (pin
   "1")
  (pin
   "2")
  (instances (project
    "mic" (path
    "/5cabb6df-eb66-5854-b013-2a2de3529069/ba9ad412-e55a-529a-8321-151996bce533" (reference "C10") (unit 1)))))
 (wire
  (pts (xy 38.1 144.78) (xy 33.02 144.78))
  (stroke (width 0) (type default)))
 (wire
  (pts (xy 25.4 144.78) (xy 22.86 144.78))
  (stroke (width 0) (type default)))
 (symbol
  (lib_id "power:GND")
  (at 22.86 144.78 0)
  (unit 1)
  (body_style 1)
  (exclude_from_sim no)
  (in_bom yes)
  (on_board yes)
  (dnp no)
  (property
   "Reference"
   "#PWR007" (at 22.86 144.78 0) (effects (font (size 1.27 1.27)) (justify left) (hide yes)))
  (property
   "Value"
   "AGND" (at 22.86 149.86 0) (effects (font (size 1.27 1.27))))
  (property
   "Footprint"
   "" (at 22.86 144.78 0) (effects (font (size 1.27 1.27)) (justify left) (hide yes)))
  (property
   "Datasheet"
   "" (at 22.86 144.78 0) (effects (font (size 1.27 1.27)) (justify left) (hide yes)))
  (pin
   "1")
  (instances (project
    "mic" (path
    "/5cabb6df-eb66-5854-b013-2a2de3529069/ba9ad412-e55a-529a-8321-151996bce533" (reference "#PWR007") (unit 1)))))
 (symbol
  (lib_id "Device:FerriteBead_Small")
  (at 20.32 170.18 0)
  (unit 1)
  (body_style 1)
  (exclude_from_sim no)
  (in_bom yes)
  (on_board yes)
  (dnp no)
  (property
   "Reference"
   "FB2" (at 22.86 168.91 0) (effects (font (size 1.27 1.27)) (justify left)))
  (property
   "Value"
   "ferrite 600R" (at 22.86 171.45 0) (effects (font (size 1.27 1.27)) (justify left)))
  (property
   "Footprint"
   "Inductor_SMD:L_1206_3216Metric" (at 20.32 170.18 0) (effects (font (size 1.27 1.27)) (justify left) (hide yes)))
  (property
   "Datasheet"
   "" (at 20.32 170.18 0) (effects (font (size 1.27 1.27)) (justify left) (hide yes)))
  (pin
   "1")
  (pin
   "2")
  (instances (project
    "mic" (path
    "/5cabb6df-eb66-5854-b013-2a2de3529069/ba9ad412-e55a-529a-8321-151996bce533" (reference "FB2") (unit 1)))))
 (symbol
  (lib_id "power:+15V")
  (at 20.32 167.64 0)
  (unit 1)
  (body_style 1)
  (exclude_from_sim no)
  (in_bom yes)
  (on_board yes)
  (dnp no)
  (property
   "Reference"
   "#PWR008" (at 20.32 167.64 0) (effects (font (size 1.27 1.27)) (justify left) (hide yes)))
  (property
   "Value"
   "RAW-27" (at 20.32 162.56 0) (effects (font (size 1.27 1.27))))
  (property
   "Footprint"
   "" (at 20.32 167.64 0) (effects (font (size 1.27 1.27)) (justify left) (hide yes)))
  (property
   "Datasheet"
   "" (at 20.32 167.64 0) (effects (font (size 1.27 1.27)) (justify left) (hide yes)))
  (pin
   "1")
  (instances (project
    "mic" (path
    "/5cabb6df-eb66-5854-b013-2a2de3529069/ba9ad412-e55a-529a-8321-151996bce533" (reference "#PWR008") (unit 1)))))
 (symbol
  (lib_id "power:-15V")
  (at 20.32 172.72 180)
  (unit 1)
  (body_style 1)
  (exclude_from_sim no)
  (in_bom yes)
  (on_board yes)
  (dnp no)
  (property
   "Reference"
   "#PWR009" (at 20.32 172.72 0) (effects (font (size 1.27 1.27)) (justify left) (hide yes)))
  (property
   "Value"
   "V27F-" (at 20.32 177.8 0) (effects (font (size 1.27 1.27))))
  (property
   "Footprint"
   "" (at 20.32 172.72 0) (effects (font (size 1.27 1.27)) (justify left) (hide yes)))
  (property
   "Datasheet"
   "" (at 20.32 172.72 0) (effects (font (size 1.27 1.27)) (justify left) (hide yes)))
  (pin
   "1")
  (instances (project
    "mic" (path
    "/5cabb6df-eb66-5854-b013-2a2de3529069/ba9ad412-e55a-529a-8321-151996bce533" (reference "#PWR009") (unit 1)))))
 (text
  "PWR_FLAG (for the ERC check only)"
  (exclude_from_sim no)
  (at 15.24 187.96 0)
  (effects (font (size 2 2)
    (bold yes)) (justify left bottom)))
 (symbol
  (lib_id "power:PWR_FLAG")
  (at 20.32 194.31 0)
  (unit 1)
  (body_style 1)
  (exclude_from_sim no)
  (in_bom no)
  (on_board no)
  (dnp no)
  (property
   "Reference"
   "#FLG04" (at 20.32 189.23 0) (effects (font (size 1.27 1.27))))
  (property
   "Value"
   "PWR_FLAG" (at 20.32 187.96 0) (effects (font (size 1.27 1.27))))
  (property
   "Footprint"
   "" (at 20.32 194.31 0) (effects (font (size 1.27 1.27)) (justify left) (hide yes)))
  (property
   "Datasheet"
   "" (at 20.32 194.31 0) (effects (font (size 1.27 1.27)) (justify left) (hide yes)))
  (pin
   "1")
  (instances (project
    "mic" (path
    "/5cabb6df-eb66-5854-b013-2a2de3529069/ba9ad412-e55a-529a-8321-151996bce533" (reference "#FLG04") (unit 1)))))
 (symbol
  (lib_id "power:-15V")
  (at 20.32 194.31 180)
  (unit 1)
  (body_style 1)
  (exclude_from_sim no)
  (in_bom yes)
  (on_board yes)
  (dnp no)
  (property
   "Reference"
   "#PWR010" (at 20.32 194.31 0) (effects (font (size 1.27 1.27)) (justify left) (hide yes)))
  (property
   "Value"
   "-18V" (at 20.32 199.39 0) (effects (font (size 1.27 1.27))))
  (property
   "Footprint"
   "" (at 20.32 194.31 0) (effects (font (size 1.27 1.27)) (justify left) (hide yes)))
  (property
   "Datasheet"
   "" (at 20.32 194.31 0) (effects (font (size 1.27 1.27)) (justify left) (hide yes)))
  (pin
   "1")
  (instances (project
    "mic" (path
    "/5cabb6df-eb66-5854-b013-2a2de3529069/ba9ad412-e55a-529a-8321-151996bce533" (reference "#PWR010") (unit 1)))))
 (symbol
  (lib_id "power:PWR_FLAG")
  (at 49.53 194.31 0)
  (unit 1)
  (body_style 1)
  (exclude_from_sim no)
  (in_bom no)
  (on_board no)
  (dnp no)
  (property
   "Reference"
   "#FLG11" (at 49.53 189.23 0) (effects (font (size 1.27 1.27))))
  (property
   "Value"
   "PWR_FLAG" (at 49.53 187.96 0) (effects (font (size 1.27 1.27))))
  (property
   "Footprint"
   "" (at 49.53 194.31 0) (effects (font (size 1.27 1.27)) (justify left) (hide yes)))
  (property
   "Datasheet"
   "" (at 49.53 194.31 0) (effects (font (size 1.27 1.27)) (justify left) (hide yes)))
  (pin
   "1")
  (instances (project
    "mic" (path
    "/5cabb6df-eb66-5854-b013-2a2de3529069/ba9ad412-e55a-529a-8321-151996bce533" (reference "#FLG11") (unit 1)))))
 (symbol
  (lib_id "power:+15V")
  (at 49.53 194.31 180)
  (unit 1)
  (body_style 1)
  (exclude_from_sim no)
  (in_bom yes)
  (on_board yes)
  (dnp no)
  (property
   "Reference"
   "#PWR011" (at 49.53 194.31 0) (effects (font (size 1.27 1.27)) (justify left) (hide yes)))
  (property
   "Value"
   "RAW-27" (at 49.53 199.39 0) (effects (font (size 1.27 1.27))))
  (property
   "Footprint"
   "" (at 49.53 194.31 0) (effects (font (size 1.27 1.27)) (justify left) (hide yes)))
  (property
   "Datasheet"
   "" (at 49.53 194.31 0) (effects (font (size 1.27 1.27)) (justify left) (hide yes)))
  (pin
   "1")
  (instances (project
    "mic" (path
    "/5cabb6df-eb66-5854-b013-2a2de3529069/ba9ad412-e55a-529a-8321-151996bce533" (reference "#PWR011") (unit 1)))))
 (symbol
  (lib_id "power:PWR_FLAG")
  (at 80.01 194.31 0)
  (unit 1)
  (body_style 1)
  (exclude_from_sim no)
  (in_bom no)
  (on_board no)
  (dnp no)
  (property
   "Reference"
   "#FLG15" (at 80.01 189.23 0) (effects (font (size 1.27 1.27))))
  (property
   "Value"
   "PWR_FLAG" (at 80.01 187.96 0) (effects (font (size 1.27 1.27))))
  (property
   "Footprint"
   "" (at 80.01 194.31 0) (effects (font (size 1.27 1.27)) (justify left) (hide yes)))
  (property
   "Datasheet"
   "" (at 80.01 194.31 0) (effects (font (size 1.27 1.27)) (justify left) (hide yes)))
  (pin
   "1")
  (instances (project
    "mic" (path
    "/5cabb6df-eb66-5854-b013-2a2de3529069/ba9ad412-e55a-529a-8321-151996bce533" (reference "#FLG15") (unit 1)))))
 (symbol
  (lib_id "power:-15V")
  (at 80.01 194.31 180)
  (unit 1)
  (body_style 1)
  (exclude_from_sim no)
  (in_bom yes)
  (on_board yes)
  (dnp no)
  (property
   "Reference"
   "#PWR012" (at 80.01 194.31 0) (effects (font (size 1.27 1.27)) (justify left) (hide yes)))
  (property
   "Value"
   "V27F-" (at 80.01 199.39 0) (effects (font (size 1.27 1.27))))
  (property
   "Footprint"
   "" (at 80.01 194.31 0) (effects (font (size 1.27 1.27)) (justify left) (hide yes)))
  (property
   "Datasheet"
   "" (at 80.01 194.31 0) (effects (font (size 1.27 1.27)) (justify left) (hide yes)))
  (pin
   "1")
  (instances (project
    "mic" (path
    "/5cabb6df-eb66-5854-b013-2a2de3529069/ba9ad412-e55a-529a-8321-151996bce533" (reference "#PWR012") (unit 1)))))
 (wire
  (pts (xy 40.64 144.78) (xy 40.64 118.11))
  (stroke (width 0) (type default)))
 (wire
  (pts (xy 40.64 118.11) (xy 73.66 118.11))
  (stroke (width 0) (type default)))
 (wire
  (pts (xy 73.66 118.11) (xy 73.66 101.6))
  (stroke (width 0) (type default)))
 (wire
  (pts (xy 44.45 101.6) (xy 44.45 86.36))
  (stroke (width 0) (type default)))
 (wire
  (pts (xy 44.45 86.36) (xy 43.18 86.36))
  (stroke (width 0) (type default)))
 (wire
  (pts (xy 41.91 101.6) (xy 41.91 139.7))
  (stroke (width 0) (type default)))
 (wire
  (pts (xy 41.91 139.7) (xy 48.26 139.7))
  (stroke (width 0) (type default)))
 (wire
  (pts (xy 44.45 86.36) (xy 49.53 86.36))
  (stroke (width 0) (type default)))
 (wire
  (pts (xy 49.53 86.36) (xy 49.53 43.18))
  (stroke (width 0) (type default)))
 (wire
  (pts (xy 49.53 43.18) (xy 33.02 43.18))
  (stroke (width 0) (type default)))
 (junction
  (at 44.45 86.36)
  (diameter 0)
  (color 0 0 0 0))
 (junction
  (at 41.91 101.6)
  (diameter 0)
  (color 0 0 0 0))
 (junction
  (at 44.45 101.6)
  (diameter 0)
  (color 0 0 0 0))
 (junction
  (at 40.64 144.78)
  (diameter 0)
  (color 0 0 0 0)))
